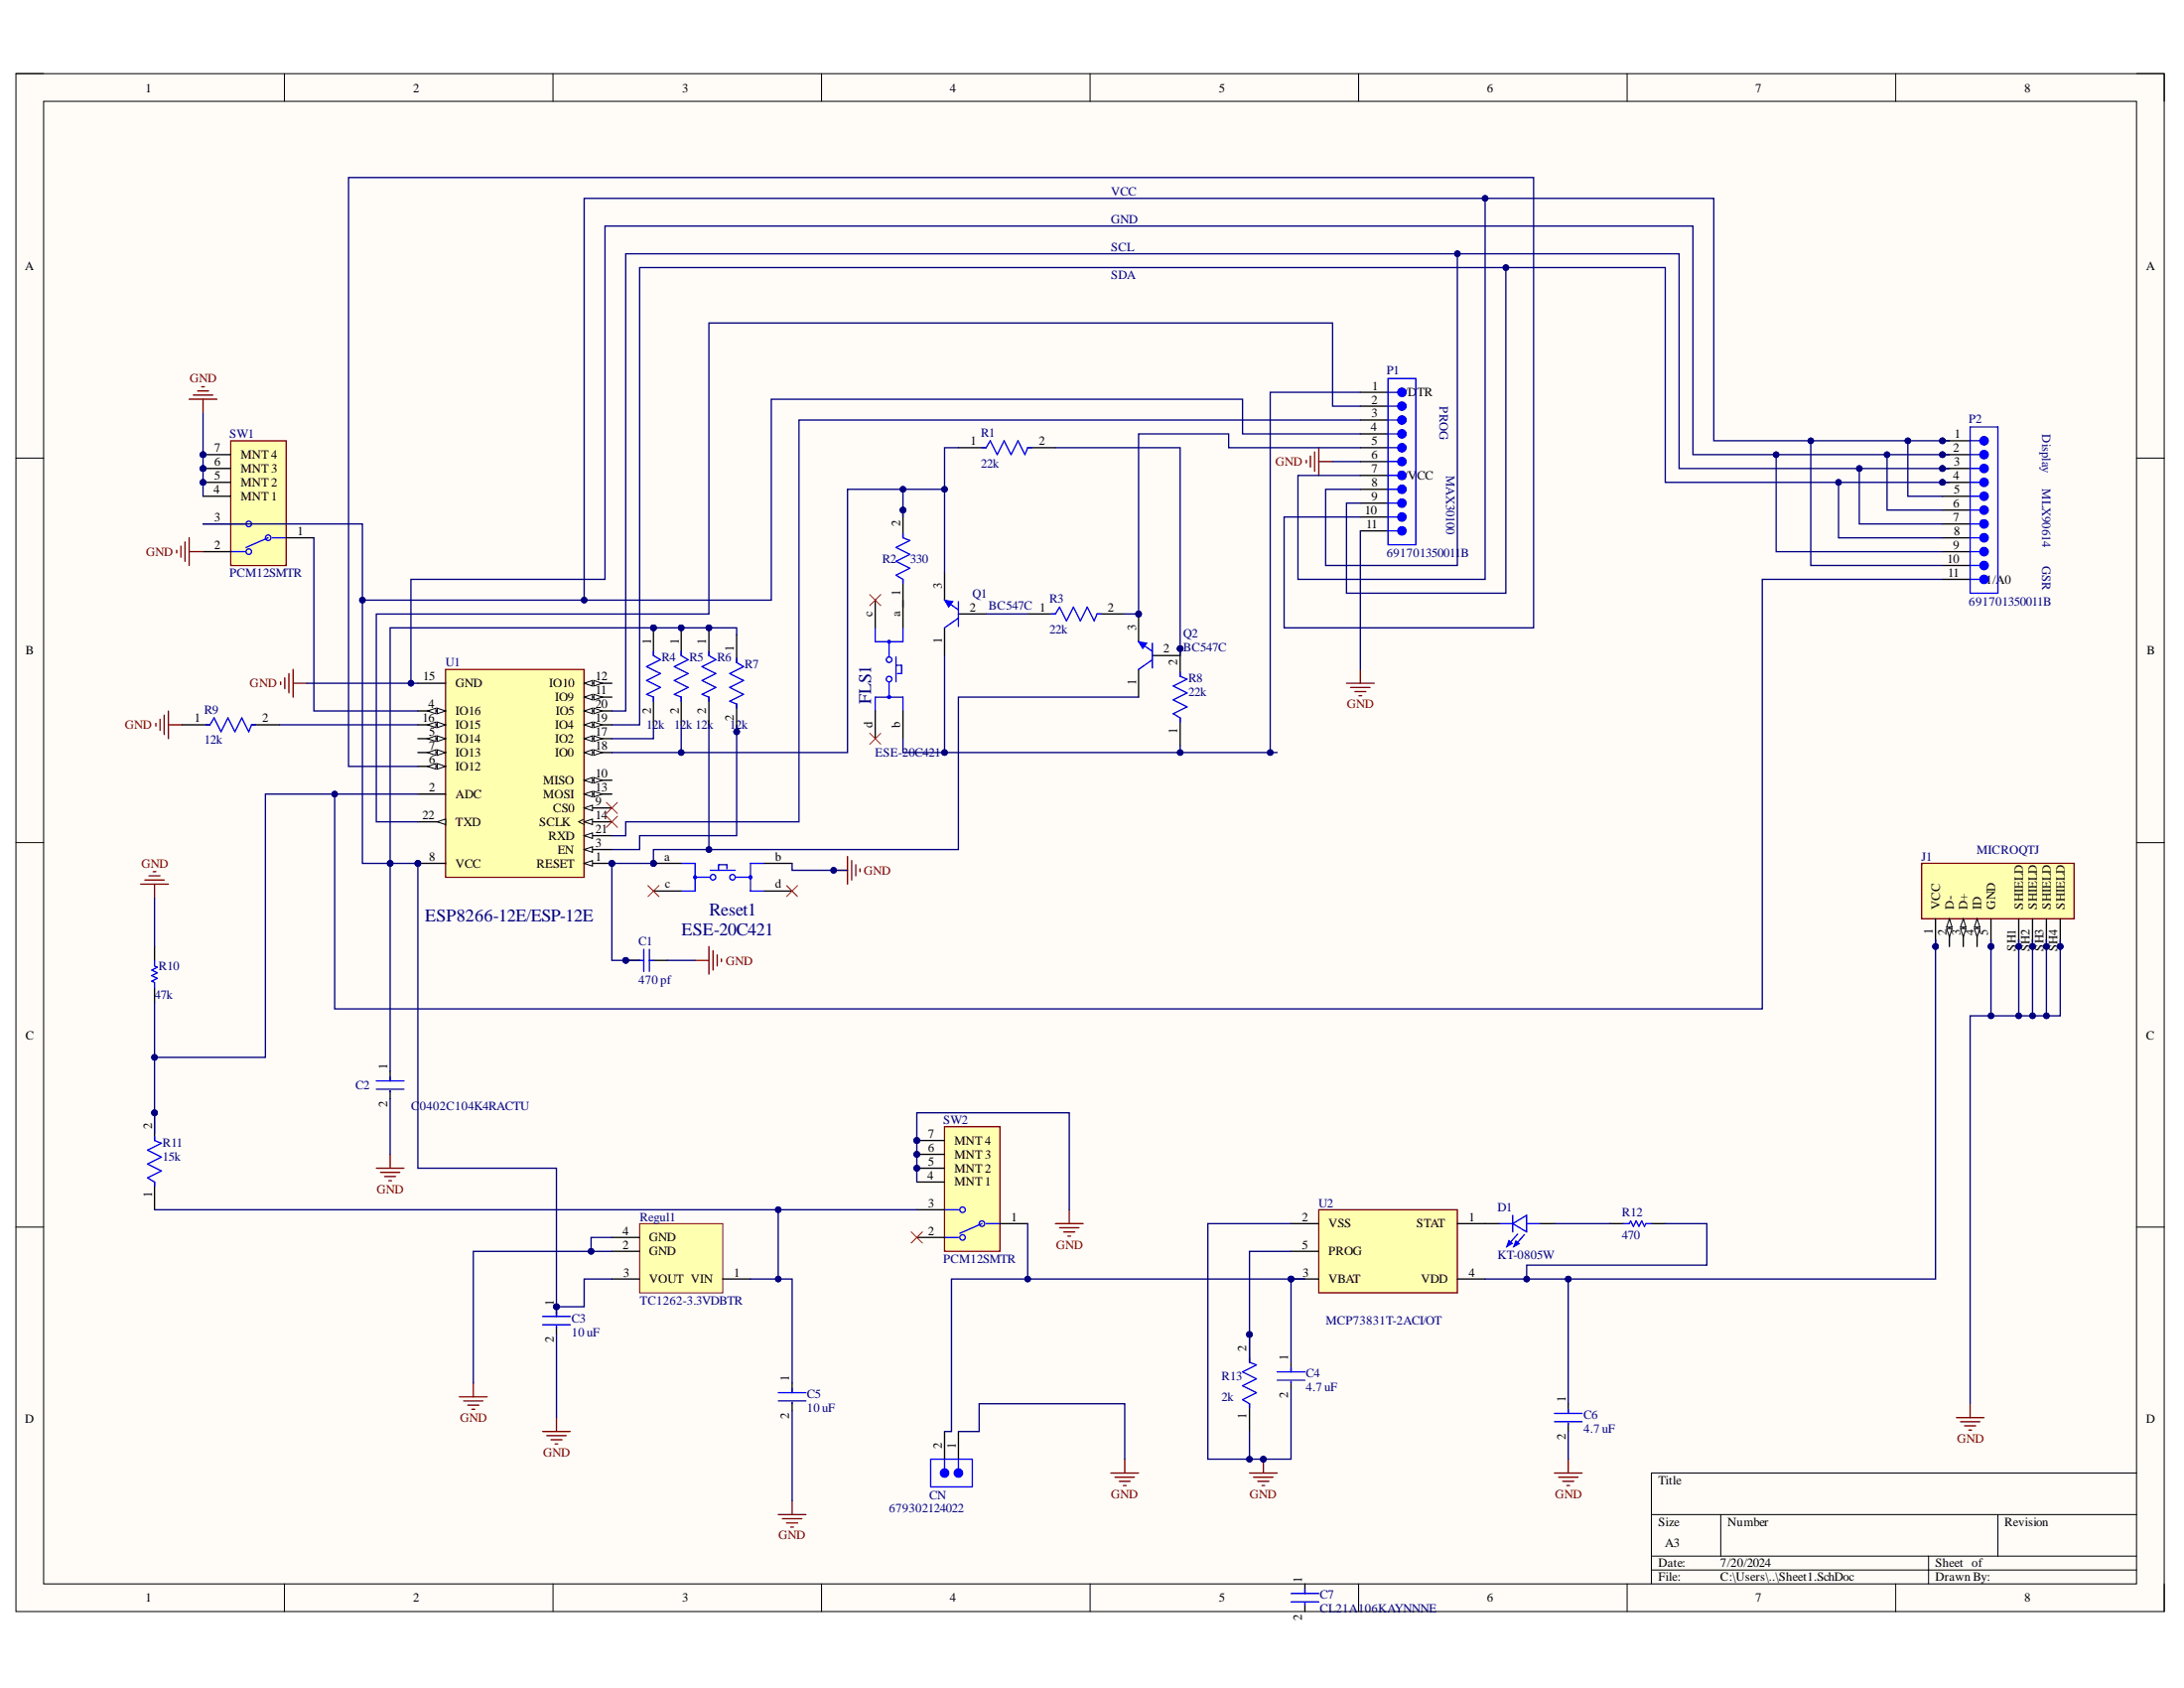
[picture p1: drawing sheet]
# Altium project PCB_Project_stress.PrjPcb
1 sheet, 34 parts. Net scope: global (net labels, ports and power ports of the same name join across sheets).
Board file: PCB2.PcbDoc

## Sheet Sheet1.SchDoc
size A3; SheetNumber: 1; SheetTotal: 1

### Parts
C1  470 pf  [CAPC2013X135X50LL15T20]
C2  C0402C104K4RACTU  [FP-C0402-BB-MFG]
C3  10 uF  [FP-CL21-IPC_A]
C4  4.7 uF  [FP-CL21-IPC_A]
C5  10 uF  [FP-CL21-IPC_A]
C6  4.7 uF  [FP-CL21-IPC_A]
C7  CL21A106KAYNNNE  [FP-CL21-IPC_A]
CN  679302124022  [679302124022]
D1  KT-0805W  [LED_KT-0805W]
FLS1  ESE-20C421  [FP-ESE-20C421-MFG]
J1  MICROQTJ  [SHOUHAN_MICROQTJ]
P1  691701350011B  [691701350011B]
P2  691701350011B  [691701350011B]
Q1  BC547C  [ONSC-TO-92-3-29-11]
Q2  BC547C  [ONSC-TO-92-3-29-11]
R1  22k  [FP-CRCW0603-e3-IPC_B]
R2  330  [FP-CRCW0402-e3-IPC_C]
R3  22k  [FP-CRCW0603-e3-IPC_B]
R4  12k  [FP-CRCW0603-e3-IPC_A]
R5  12k  [FP-CRCW0603-e3-IPC_A]
R6  12k  [FP-CRCW0603-e3-IPC_A]
R7  12k  [FP-CRCW0603-e3-IPC_A]
R8  22k  [FP-CRCW0603-e3-IPC_B]
R9  12k  [FP-CRCW0603-e3-IPC_A]
R10  47k  [RESC2013X70X40ML20T20]
R11  15k  [FP-CRCW0805-e3-IPC_C]
R12  470  [RESC2013X60X35LL10T20]
R13  2k  [FP-AC0603-IPC_B]
Regul1  TC1262-3.3VDBTR  [SOT-223-DB3_M]
Reset1  ESE-20C421  [FP-ESE-20C421-MFG]
SW1  PCM12SMTR  [FP-PCM12SMTR-MFG]
SW2  PCM12SMTR  [FP-PCM12SMTR-MFG]
U1  ESP8266-12E/ESP-12E  [XCVR_ESP8266-12E/ESP-12E]
U2  MCP73831T-2ACI/OT  [FP-C04-091-OT-IPC_B]

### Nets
3.3: C2.1 C3.1 P1.4 P1.7 P2.1 P2.5 P2.10 R4.1 R5.1 R6.1 R7.1 Regul1.3(VOUT) SW1.3 U1.8(VCC)
GND: C1.2 C2.2 C3.2 C4.2 C5.2 C6.2 CN.1 J1.5(GND) J1.SH1(SHIELD) J1.SH2(SHIELD) J1.SH3(SHIELD) J1.SH4(SHIELD) P1.6 P1.11 P2.2 P2.6 P2.9 R9.1 R10.2 R13.1 Regul1.2(GND) Regul1.4(GND) Reset1.b SW1.2 U1.15(GND) U2.2(VSS)
NetC1_1: C1.1 Q2.1(C) R6.2 Reset1.a U1.1(RESET)
NetC4_1: C4.1 CN.2 SW2.1 U2.3(VBAT)
NetC5_1: C5.1 R11.1 Regul1.1(VIN) SW2.3
NetC6_1: C6.1 J1.1(VCC) R12.2 U2.4(VDD)
NetD1_A: D1.A R12.1
NetD1_C: D1.C U2.1(STAT)
NetFLS1_b: FLS1.b P1.1 Q1.1(C) R8.1
NetP1_2: P1.2 U1.22(TXD)
NetP1_3: P1.3 U1.21(RXD)
NetP1_5: P1.5 Q2.3(E) R3.2
NetP1_8: P1.8 P2.3 P2.7 U1.20(IO5)
NetP1_9: P1.9 P2.4 P2.8 U1.19(IO4)
NetP1_10: P1.10 U1.6(IO12)
NetP2_11: P2.11 R10.1 R11.2 U1.2(ADC)
NetQ1_2: Q1.2(B) R3.1
NetQ1_3: Q1.3(E) R1.1 R2.2 R5.2 U1.18(IO0)
NetQ2_2: Q2.2(B) R1.2 R8.2
NetR4_2: R4.2 U1.17(IO2)
NetR7_2: R7.2 U1.3(EN)
NetR9_2: R9.2 U1.16(IO15)
NetR13_2: R13.2 U2.5(PROG)
NetSW1_1: SW1.1 U1.4(IO16)

Not connected (* = marked no-connect by the designer): C7 1 2; FLS1 a c* d*; J1 2(D-) 3(D+) 4(ID); R2 1; Reset1 c* d*; SW1 4(MNT_1) 5(MNT_2) 6(MNT_3) 7(MNT_4); SW2 2* 4(MNT_1) 5(MNT_2) 6(MNT_3) 7(MNT_4); U1 5(IO14) 7(IO13) 9(CS0)* 10(MISO) 11(IO9) 12(IO10) 13(MOSI) 14(SCLK)*

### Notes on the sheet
- SCL
- GND
- VCC
- SDA
- (near P1) PROG
- Display
- MAX30100
- MLX90614
- GSR
